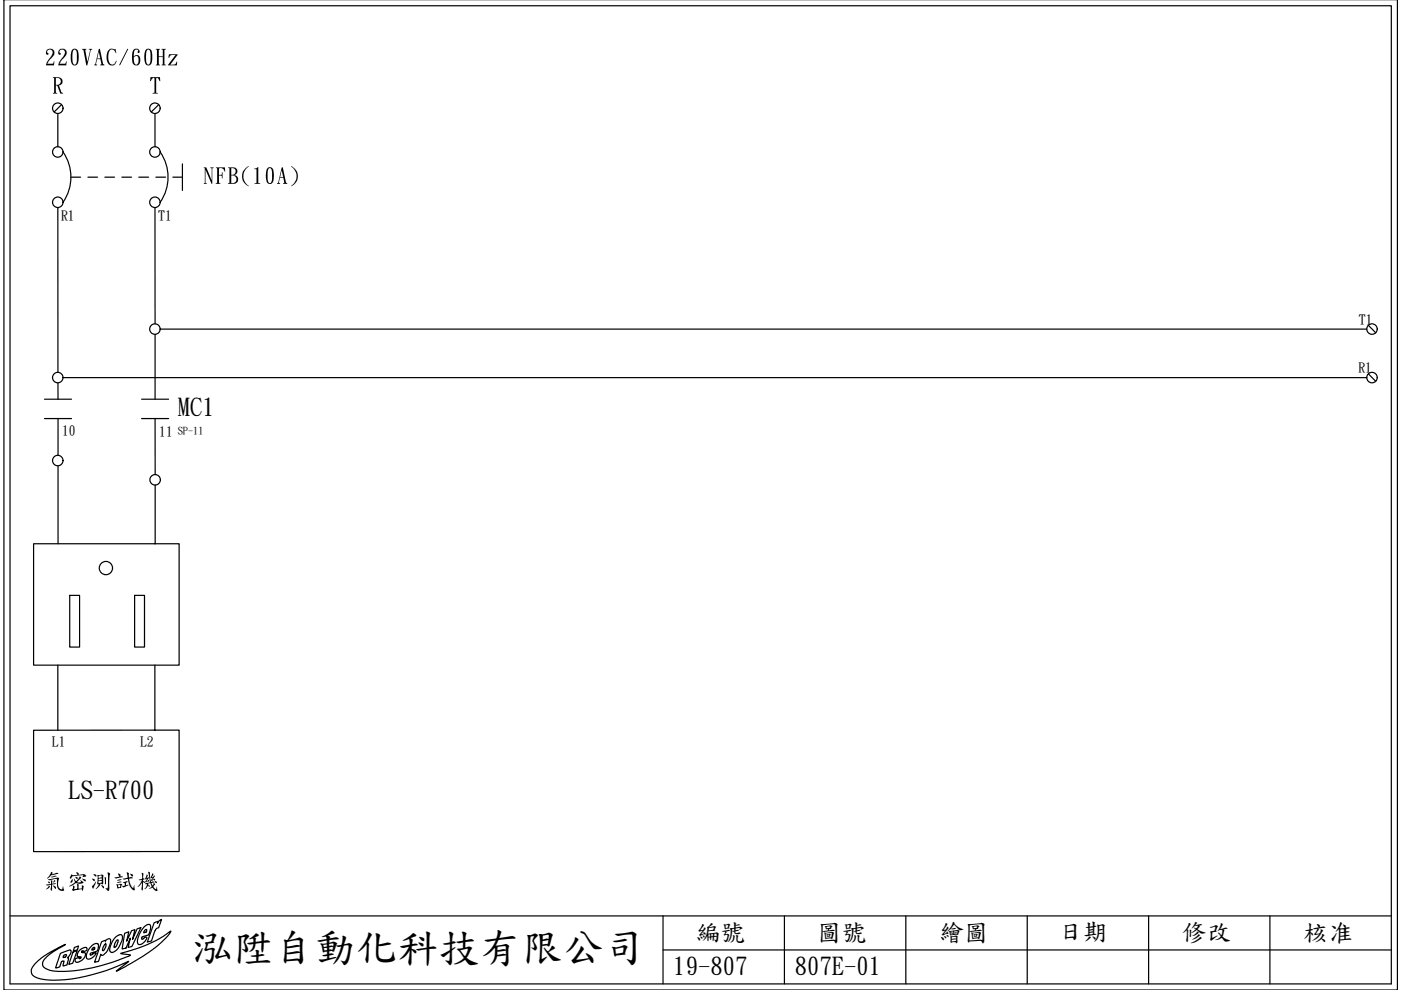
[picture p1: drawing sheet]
<svg xmlns="http://www.w3.org/2000/svg" width="297mm" height="210mm" viewBox="0 0 297 210" stroke-linecap="round" stroke-linejoin="round" font-family="sans-serif">
<path d="M296.3 -.1v210h-295.5v-210M2.1 1.2h292.9v207.4h-292.9zM2.1 194.2h292.9M140.6 194.2v14.4M166.3 194.2v14.4M192.1 194.2v14.4M217.8 194.2v14.4M243.5 194.2v14.4M269.2 194.2v14.4M140.6 201.4h154.4" fill="none" stroke="#000" stroke-width=".25"/>
<g fill="none" stroke="#000" stroke-width=".25">
<path d="M21.5 199.7l.8-.3v.2l.1-.2a.72 .72 0 0 1 1-.3 3.8 3.8 0 0 1-1.7 3.5l-.3-.1v-.2l-.3 1a.59 .59 0 0 1-.6 .6l-.4 .1zM24.3 198.9l1.1-.7h.3l.3 .5-.2 .9-.7 1.4-.6 .6-.8 .3-.4-.3v-.5l.5-1.4zM24.7 199.4l.3-.1v.4l-.4 .9-.3 .3v-.8zM26.4 197.9l.9-.3-.5 2 1.1-2.3 .7-.2-.5 2.1 1-2.3 .8-.2-1.9 4-.8 .2 .4-2-.9 2.1-.8 .2zM30.6 196.5l.8-.5h.4l.1 .5-.4 1.7-1.4 .4-.1 .4 .3 .1 .3-.2a.32 .32 0 0 1 .5-.1 .32 .32 0 0 1-.2 .5l-1 .9-.5 .1-.2-.3v-.7l.2-1zM30.7 197.3l.4-.2v.4l-.6 .3zM32.7 195.6l.8-.3-.1 .5 .2-.4 .7-.5-.8 1.8a1.02 1.02 0 0 0-.8 1l-.6 1.8-.9 .2zM7.4 204.4l1.3-1.2 1.5-1 3.7-2-2.8 1.7-1.6 1.4-.5 .9v.5l.4 .4 1.4 .7 2.9 .2 3.1-.3 3.2-.6 3.9-1.1 3.4-1.3 .4-.2-2.1-.4 3.8-1.1 1.8-.7 2.6-1.3 2.4-1.6-.9 1.3-2.9 2.6-3.7 2.4-4 2.2 2.6-2.1-4.8 2-3.2 .9-4 .9-3.6 .2-2.9-.2-1.6-.6-.5-.5-.1-.9zM12.8 202.2l2-.8 .3 .2-.2 .7-.6 .7 .2 .3-.2 1.2-.9 .3 .2-1h-.3l-.3 .2-.4 1-.8 .2zM13.5 202.6l.6-.2-.1 .3-.4 .3h-.2zM15.5 201.9l.9-.4-1 2.7-.8 .3zM15.8 200.9l.9-.3-.3 .8-.9 .3z"/>
<path d="M17 201.4l.5-.4 .7-.1 .2 .2v.3l-.1 .2a.53 .53 0 0 1-.8 0l-.2 .4 .8 .1-.2 .9-.6 .7-1.1 .3-.3-.3 .1-.4 .7-.3 .2 .3 .3-.3-.9-.3 .2-.7zM19.4 200.6l.9-.6 .4 .1 .2 .2-.2 1.3-1.5 .5-.1 .3 .3 .1 .4-.3a.32 .32 0 0 1 .6-.1l-.5 .6-.6 .5-.6 .2-.3-.2-.1-.5 .2-.7zM19.6 201l.4-.1v.4l-.5 .1zM19.9 201.3h.1M22.1 200.3l.4-.1-.1 .5-.3 .6-.3 .3-.1-.4zM22.4 200.2h.1"/>
</g>
<g fill="none" stroke="#000" stroke-width=".25">
<path d="M12.3 24.1v7M32.9 24.1v7M38.7 34.7v5.7M12.3 44v.1M32.9 44v.1M290.1 69l1.6 1.6M290.1 79.3l1.6 1.5M9.4 84.6h5.8M9.4 88.7h5.8M12.3 88.7v7.9M12.3 98.7v16.6M30 84.6h5.8"/>
<path d="M30 88.7h5.8M32.9 88.7v11.9M7.1 115.3h30.9v25.7h-30.9zM32.9 102.8v12.5M14.8 126.2h2.1v11h-2.1zM28.5 126.2h2.1v11h-2.1zM7.1 154.8h30.9v25.7l-30.9 .1zM12.3 141v13.8M32.8 141v13.8"/>
<circle cx="22.5" cy="120.4" r="1.41"/>
</g>
<!-- layer: 0 -->
<g fill="none" stroke="#000" stroke-width=".25">
<path d="M13 22.2l-1.5 1.5M13.4 32.2a9.3 9.3 0 0 1 0 10.7M15 37.6h2.1M18.6 37.6h2.1M22.2 37.6h2.1M25.8 37.6h2.1M29.4 37.6h2.1M33 37.6h2.1M33.6 22.2l-1.5 1.5M34 32.2a9.3 9.3 0 0 1 0 10.7M36.6 37.6h2.1M12.3 44.1v34.9"/>
<path d="M32.9 44.1v24.6M32.9 70.9v13.7M34 69.8h255.8M12.3 81.2v3.4M13.4 80.1h276.4"/>
<circle cx="12.3" cy="32.2" r="1.11"/>
<circle cx="12.3" cy="22.9" r="1.11"/>
<circle cx="32.8" cy="32.2" r="1.11"/>
<circle cx="32.8" cy="22.9" r="1.11"/>
<circle cx="12.3" cy="42.9" r="1.11"/>
<circle cx="32.8" cy="42.9" r="1.11"/>
<circle cx="32.8" cy="69.8" r="1.11"/>
<circle cx="12.3" cy="97.6" r="1.11"/>
<circle cx="12.3" cy="80.1" r="1.11"/>
<circle cx="32.9" cy="101.7" r="1.11"/>
</g>
<path d="M35.8 11.5h1.8l-1.5 2.2 1-.1 .3-.5h.2l-.1 .8h-1.8l1.5-2.2h-1l-.3 .5h-.2z" fill="#000"/>
<!-- layer: 7 -->
<g fill="none" stroke="#000" stroke-width=".25">
<circle cx="290.9" cy="69.8" r="1.11"/>
<circle cx="290.9" cy="80.1" r="1.11"/>
</g>
<g font-size="8.7">
<text x="40.6" y="203.6">泓陞自動</text>
<text x="75.5" y="203.6">化科技有限公司</text>
</g>
<g font-size="5.2">
<text x="37.7" y="87.9">MC1</text>
<text x="14.4" y="169.1">LS-R700</text>
<text x="147.5" y="199.3">編號</text>
<text x="173.2" y="199.3">圖</text>
<text x="178.5" y="199.3">號</text>
<text x="199.2" y="199.3">繪圖</text>
<text x="224.4" y="199">日期</text>
<text x="250.7" y="199.3">修改</text>
<text x="276.4" y="199.3">核准</text>
<text x="142.8" y="206.6">19-807</text>
<text x="168.5" y="206.6">807E-01</text>
</g>
<g font-size="4.7">
<text x="9.5" y="13.7">220VAC/60Hz</text>
<text x="11.1" y="19.7">R</text>
<text x="31.7" y="19.7">T</text>
<text x="43" y="38.8">NFB(10A)</text>
<text x="9.1" y="188.3">氣密測試</text>
<text x="28" y="188.3">機</text>
</g>
<g font-size="2.9">
<text x="13" y="46.8">R1</text>
<text x="33.6" y="46.8">T1</text>
<text x="288.1" y="68.8">T1</text>
<text x="288" y="78.9">R1</text>
<text x="13.2" y="92.2">10</text>
<text x="33.8" y="92.4">11</text>
<text x="11" y="158.2">L1</text>
<text x="29.7" y="158.2">L2</text>
</g>
<text font-size="2.2" x="37.7" y="92">SP-11</text>
</svg>
